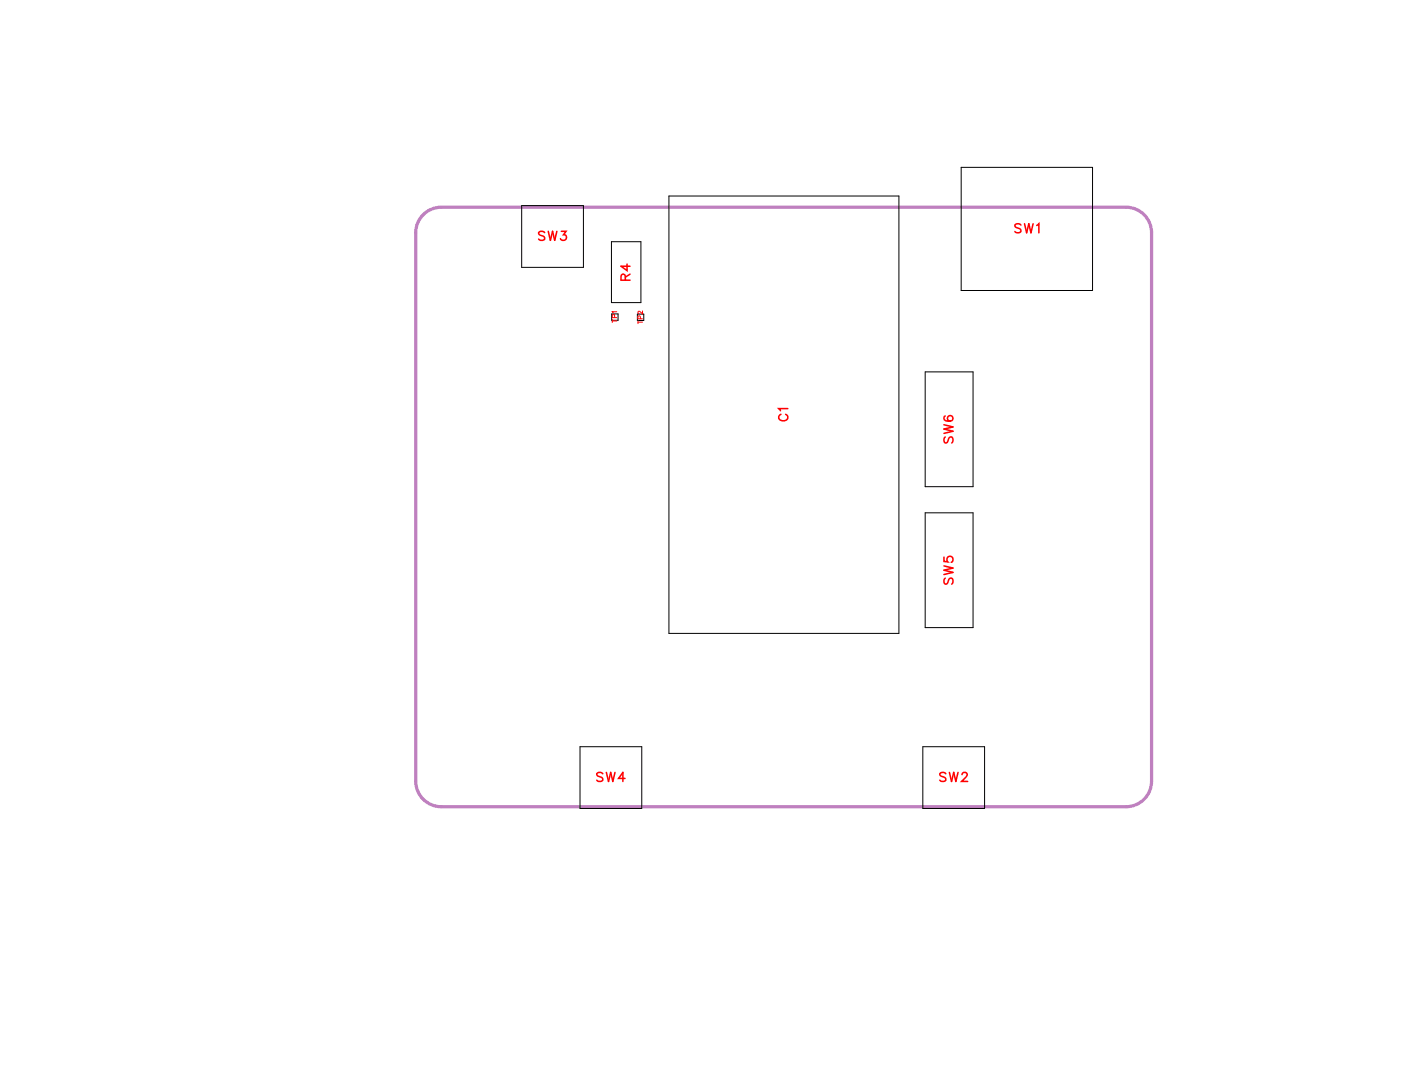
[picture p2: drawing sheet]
<svg xmlns="http://www.w3.org/2000/svg" width="110mm" height="85mm" viewBox="0 0 110 85" stroke-linecap="round" stroke-linejoin="round" font-family="sans-serif">
<path d="M33.2 16.8l.4-.3 .5-.2 .5-.1h53.7a2 2 0 0 1 2 2v43a2 2 0 0 1-2 2h-53.7a2 2 0 0 1-2-2v-43l.1-.5 .2-.5z" fill="none" stroke="#bf80bf" stroke-width=".25"/>
<path d="M40.9 16.1h4.8v4.9h-4.8zM47.9 18.9h2.4v4.8h-2.4zM52.5 15.4h18v34.3h-18zM75.4 13.1h10.3v9.7h-10.3zM48 24.6h.5v.5h-.5zM50 24.6h.5v.5h-.5zM72.5 29.2h3.8v9h-3.8zM45.5 58.5h4.8v4.9h-4.8zM72.4 58.5h4.8v4.9h-4.8zM72.5 40.2h3.8v9h-3.8z" fill="none" stroke="#000" stroke-width=".08"/>
<g fill="none" stroke="#f00" stroke-width=".12">
<path d="M42.7 18.2l-.2-.1-.3 .1 .1 .2 .4 .2v.1l-.2 .1-.3-.1M43 18.1l.2 .7 .1-.7 .2 .7 .2-.7M44 18.1h.4l-.2 .3a.24 .24 0 0 1 .2 .4 .25 .25 0 0 1-.5-.1M80.1 17.6l-.2-.1-.3 .1v.2l.4 .2 .1 .2-.2 .1-.3-.1M80.3 17.5l.2 .8 .2-.8 .1 .8 .2-.8M81.3 17.7l.2-.2v.8M49 22v-.4l-.2-.1-.1 .2v.3h.7M49.2 20.7v.5l-.5-.3h.7M49.4 21.5l-.4 .2M61.2 32.5a.26 .26 0 0 0-.1 .3 .26 .26 0 0 0 .2 .2h.2a.26 .26 0 0 0 .3-.2 .26 .26 0 0 0-.2-.3M61.8 32h-.7l.1 .2M74 33.3l.7 .2-.7 .1 .7 .2-.7 .2"/>
<path d="M74.1 34.3l-.1 .1 .1 .3h.2l.2-.4h.1l.1 .1-.1 .3M74.1 32.6a.35 .35 0 0 0 .2 .5 .35 .35 0 0 0 .4-.3 .22 .22 0 0 0-.2-.2 .22 .22 0 0 0-.2 .2 .22 .22 0 0 0 .2 .2M74 43.7v.3l.3 .1a.25 .25 0 0 1 0-.4 .25 .25 0 0 1 .4 0 .25 .25 0 0 1-.1 .4M74 44.4l.7 .1-.7 .2 .7 .2-.7 .1M74.1 45.3l-.1 .2 .1 .3 .2-.1 .2-.4h.1l.1 .2-.1 .3M47.3 60.7l-.2-.1-.3 .1 .1 .1 .3 .2 .1 .2-.2 .1-.3-.1M47.5 60.6l.2 .7 .2-.7 .2 .7 .1-.7M49 61h-.5l.3-.4v.7M74.2 60.7l-.2-.1-.3 .1 .1 .1 .4 .3v.1l-.2 .1-.3-.1M74.4 60.6l.2 .7 .2-.7 .2 .7 .1-.7M75.4 60.7l.2-.1h.1l.1 .1-.1 .2-.3 .4h.5"/>
</g>
<path d="M48 25.2h.4M48 25v.3M48.2 24.9v-.2h-.2v.2h.4M48.4 24.4h-.4l.1 .1M50 25.3h.4M50 25.1v.3M50.2 25v-.2h-.1l-.1 .2h.4M50.4 24.4v.2l-.3-.2-.1 .1 .1 .1" fill="none" stroke="#f00" stroke-width=".08"/>
<g font-size="1.2" fill="#fff">
<text x="42.2" y="19.1">SW3</text>
<text x="49.7" y="22" transform="rotate(-90 49.7 22)">R4</text>
<text x="79.5" y="18.5">SW1</text>
<text x="62.1" y="33.1" transform="rotate(-90 62.1 33.1)">C1</text>
<text x="75" y="34.8" transform="rotate(-90 75 34.8)">SW6</text>
<text x="75" y="45.9" transform="rotate(-90 75 45.9)">SW5</text>
<text x="46.7" y="61.6">SW4</text>
<text x="73.6" y="61.6">SW2</text>
</g>
<g font-size=".6" fill="#fff">
<text x="48.5" y="25.3" transform="rotate(-90 48.5 25.3)">TP1</text>
<text x="50.5" y="25.4" transform="rotate(-90 50.5 25.4)">TP2</text>
</g>
</svg>
